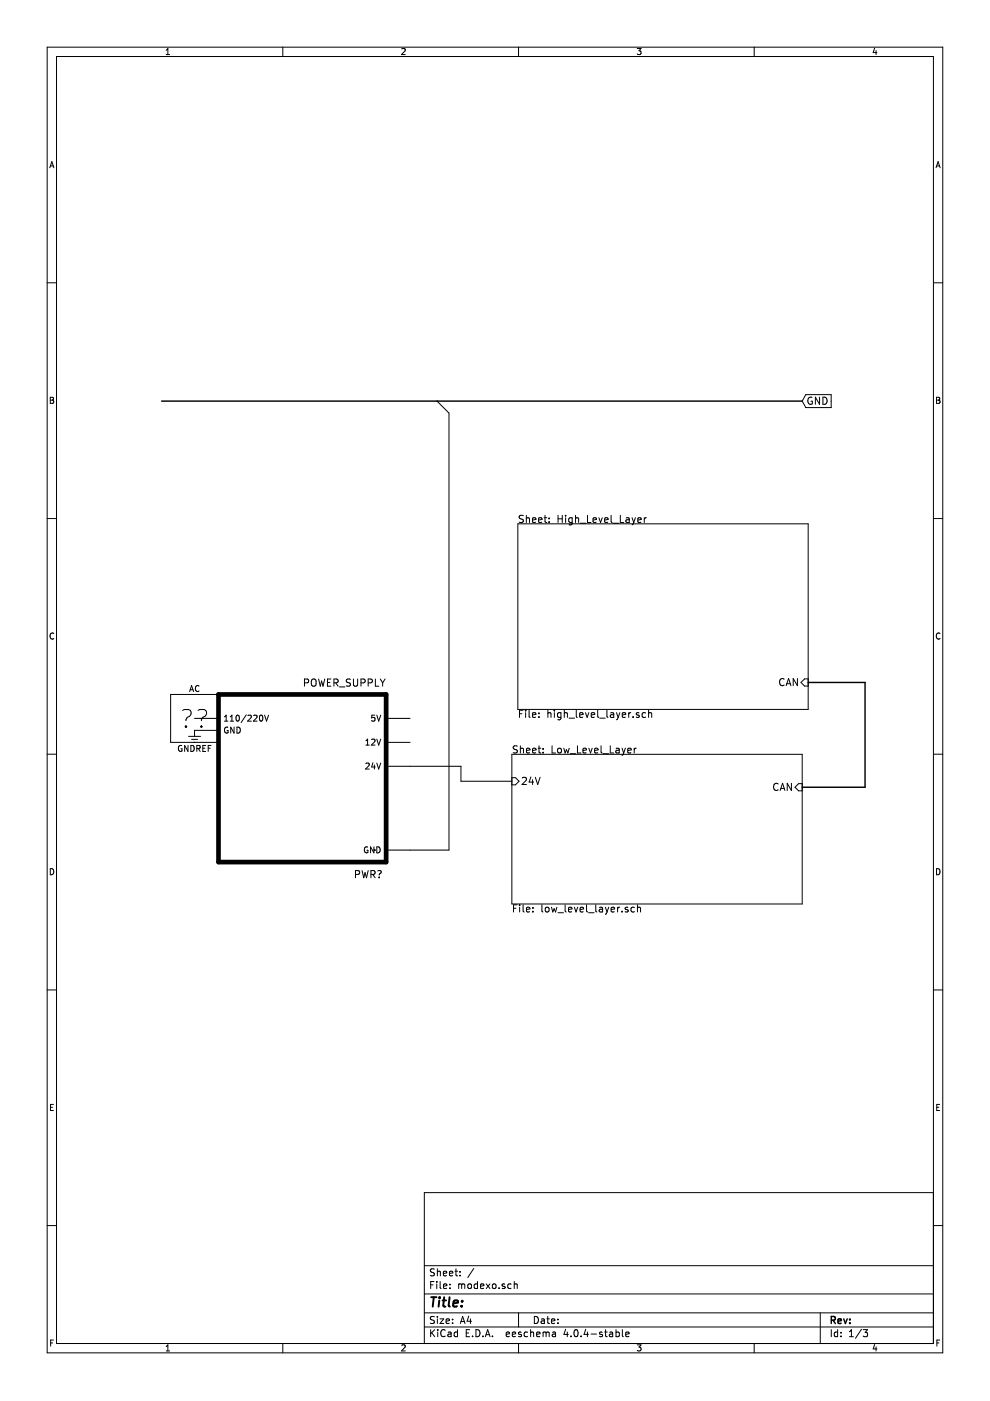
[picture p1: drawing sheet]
EESchema Schematic File Version 2
LIBS:power
LIBS:device
LIBS:transistors
LIBS:conn
LIBS:linear
LIBS:regul
LIBS:74xx
LIBS:cmos4000
LIBS:adc-dac
LIBS:memory
LIBS:xilinx
LIBS:microcontrollers
LIBS:dsp
LIBS:microchip
LIBS:analog_switches
LIBS:motorola
LIBS:texas
LIBS:intel
LIBS:audio
LIBS:interface
LIBS:digital-audio
LIBS:philips
LIBS:display
LIBS:cypress
LIBS:siliconi
LIBS:opto
LIBS:atmel
LIBS:contrib
LIBS:valves
LIBS:modexo
EELAYER 25 0
EELAYER END
$Descr A4 8268 11693 portrait
encoding utf-8
Sheet 1 3
Title ""
Date ""
Rev ""
Comp ""
Comment1 ""
Comment2 ""
Comment3 ""
Comment4 ""
$EndDescr
NoConn ~ -1900 4075
$Sheet
S 4325 4375 2425 1550
U 58E6F2F2
F0 "High_Level_Layer" 60
F1 "high_level_layer.sch" 60
F2 "CAN" I R 6750 5700 60 
$EndSheet
$Sheet
S 4275 6300 2425 1250
U 58E6FD99
F0 "Low_Level_Layer" 60
F1 "low_level_layer.sch" 60
F2 "24V" I L 4275 6525 60 
F3 "CAN" I R 6700 6575 60 
$EndSheet
$Comp
L AC #PWR?
U 1 1
P 1625 6000
F 0 "#PWR?" H 1625 5900 50  0001 C CNN
F 1 "AC" H 1625 6250 50  0000 C CNN
F 2 "" H 1625 6000 50  0001 C CNN
F 3 "" H 1625 6000 50  0001 C CNN
	1    1625 6000
	1    0    0    -1  
$EndComp
$Comp
L POWER_SUPPLY PWR?
U 1 1
P 2525 6500
F 0 "PWR?" H 3075 5700 60  0000 C CNN
F 1 "POWER_SUPPLY" H 2875 7300 60  0000 C CNN
F 2 "" H 2525 6500 60  0001 C CNN
F 3 "" H 2525 6500 60  0001 C CNN
	1    2525 6500
	1    0    0    -1  
$EndComp
$Comp
L GNDREF #PWR?
U 1 1
P 1625 6100
F 0 "#PWR?" H 1625 5850 50  0001 C CNN
F 1 "GNDREF" H 1625 5950 50  0000 C CNN
F 2 "" H 1625 6100 50  0001 C CNN
F 3 "" H 1625 6100 50  0001 C CNN
	1    1625 6100
	1    0    0    -1  
$EndComp
Wire Wire Line
	3425 6400 3850 6400
Wire Wire Line
	3850 6400 3850 6525
Wire Wire Line
	3850 6525 4275 6525
Wire Bus Line
	6700 6575 7225 6575
Wire Bus Line
	7225 6575 7225 5700
Wire Bus Line
	7225 5700 6750 5700
Text GLabel 6700 3350 2    60   Input ~ 0
GND
Wire Bus Line
	1350 3350 3650 3350
Wire Bus Line
	3650 3350 6700 3350
Entry Wire Line
	3650 3350 3750 3450
Wire Wire Line
	3750 3450 3750 7100
Wire Wire Line
	3750 7100 3425 7100
$EndSCHEMATC
